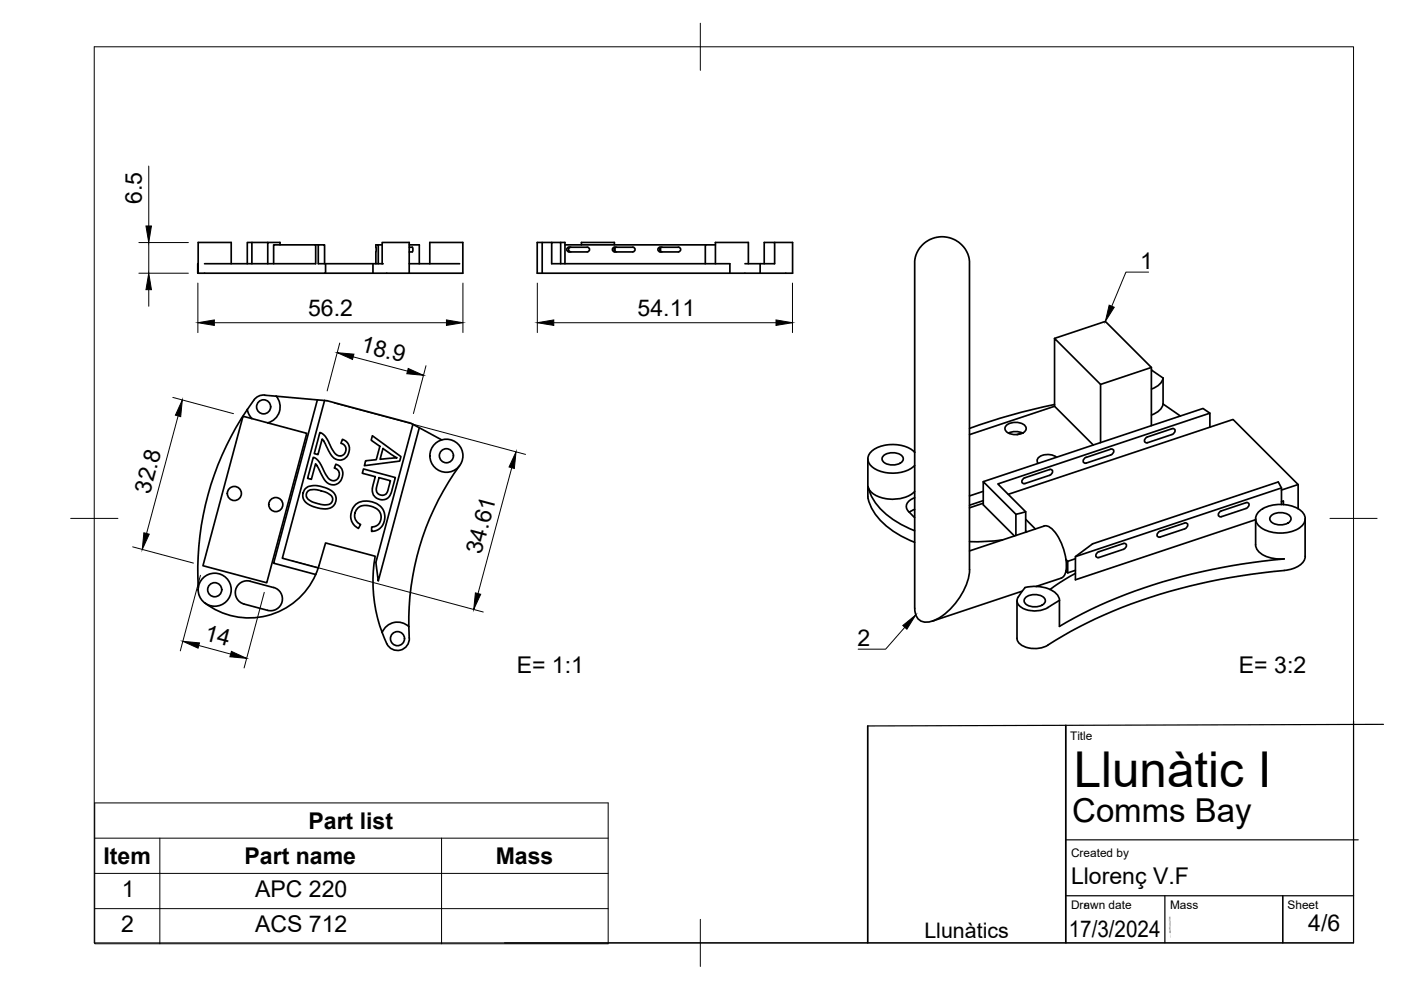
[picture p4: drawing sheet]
<svg xmlns="http://www.w3.org/2000/svg" width="297mm" height="210mm" viewBox="0 0 297 210" stroke-linecap="round" stroke-linejoin="round" font-family="sans-serif">
<!-- layer: Visible -->
<g fill="none" stroke="#000" stroke-width=".36">
<path d="M42 55.9l-.1 2h27.1v-2M43.4 55.9h23.5v-4h-8.9v4M49 55.9v-4.5h-7v6.5M52.4 55.9v-4.5h1v4.5M53.4 51.4h3.4M59.4 51.9v-.5h-2.6v4.5M66.9 51.9h.6M68.8 55.9v-4h-1.3v4h13.5v-4.5h5.8v6.5M69 57.9h10.1M79.1 57.9h7.7M79.1 55.9v2M79.7 52.4v-.5h.5v4"/>
<path d="M79.7 53.4v2.5M79.7 52.4v1M80.2 51.9h.8M86.8 55.9h10.7M86.8 52.4l.7 .1-.1 .9M86.8 51.9h2.1v4M86.8 53.4h.6M91.1 55.9v-4.5h7v6.5h-11.3M115 51.4v6.5h39.7v-2h-37.7v-4.5h1.9v4.5M117 51.4h-3.1v6.5h1.1M118.9 51.4h.9v4.5M119.8 51.9h29.7"/>
<path d="M120.6 53.4h3.9M120.6 53.4a.5 .5 0 0 1-.4-.5 .5 .5 0 0 1 .4-.5h3.9a.49 .49 0 0 1 .5 .5 .49 .49 0 0 1-.5 .5M121 52.4a.5 .5 0 0 0-.5 .5 .5 .5 0 0 0 .5 .5M123.3 51.9v-.5h7v.5M130.3 52.7v.5M130.3 52.6v.6M130.3 52.4h3.9a.5 .5 0 0 1 .4 .5 .5 .5 0 0 1-.4 .5M130.3 53.4h3.9M130.3 52.4a.5 .5 0 0 0-.5 .5 .5 .5 0 0 0 .5 .5M130.7 52.4a.5 .5 0 0 0-.5 .5 .5 .5 0 0 0 .5 .5M140 53.4h3.8M140 52.4h3.8"/>
<path d="M140 52.4a.5 .5 0 0 0-.5 .5 .5 .5 0 0 0 .5 .5M140 52.6v.6M140.4 52.4a.5 .5 0 0 0-.5 .5 .5 .5 0 0 0 .5 .5M143.8 52.4a.5 .5 0 0 1 .5 .5 .5 .5 0 0 1-.5 .5M151.7 55.9v-4.5h7v4.5M151.7 51.9h-2.2v4M154.7 57.9h6.5M157.9 55.9h3.3M161.2 55.9h3v-4.5h-2.2v4.5M161.2 55.9v2M164.2 51.4h3.8v6.5h-6.8M195.5 52l1.3-1 1.4-.6 1.8-.2 1.7 .3 1.5 .8 1.1 1 .9 1.5 .3 1.4 .1 65.6a13.8 13.8 0 0 1-7.7 10.8 2.61 2.61 0 0 1-2.8 0 2.61 2.61 0 0 1-1.2-2.6v-73.6l.5-1.7z"/>
<path d="M223.6 71.7l10.8-3.6 9.7 9.8-10.8 3.6M244.1 77.9v12.3M244.1 78.4l2.5 1.8M52.4 86.8a60.9 60.9 0 0 0-10.4 37.8M52.4 86.8l.3 .9 .7 1M53.4 88.7l-1.9-.4-8.5 31.6 13.6 3.7 8.4-31.7-8.2-2.2M53.4 88.7l3.4 1M56.1 83.8l11.2 1M56.1 83.8a2.51 2.51 0 0 0-2.3 1l-1.4 2M58.6 84a3.5 3.5 0 0 1-1.8 5.6M66.4 97l1 .6 2.1 3.6 .9 .7h.5l.4-.1 .4-.4 .2-.6v-.5l-.1-.5-.4-.3-.5-.3 .3-.8 .9 .5 .4 .6 .2 .7-.1 .9-.5 1-.5 .4-.7 .3-.8-.1-.5-.2-.8-.8-1.9-3.4-.9 3.3-.8-.2zM67.8 91.7l1.1 .7 2 3.6 .9 .6h.6l.7-.5 .3-.8-.1-.5-.4-.5-.6-.3 .3-.9 .8 .4 .5 .7 .2 .7-.2 1.2-.5 .8-.4 .4-.7 .3-.8-.1-.6-.3-.8-.9-1.8-3.2-.9 3.3-.8-.2z"/>
<path d="M68.8 84.9l18.3 4.8 6.6 3.6M68.8 84.9l-8.9 33.5 7.6 2M68.8 84.9l-1.5-.1-9.3 34.6 8.9 2.4M77.1 99.4l6.7 1.9-.9 3.2-.6 1.1-.7 .3h-.9l-.9-.3-.6-.6-.3-1.4 .7-2.5-2.8-.8zM79 92.4l6 4.4-.2 1-7.5 .9 .2-1 2.3-.2 .7-2.9-1.8-1.3zM81.2 95.1l3 2-3.6 .3zM87.5 90l-7.8 29.2 .5 4 8.7-32.5M97.5 98.7a56.8 56.8 0 0 0-10.8 37.1 2.51 2.51 0 0 1-2.1 2.1 2.51 2.51 0 0 1-2.6-1.4l-1-2.4M184 97.3v7.9a10.9 10.9 0 0 0 5.1 7.2 23.2 23.2 0 0 0 4.8 2.6M187.3 96.6a3.1 3.1 0 0 1 4.1 .4 1.41 1.41 0 0 1-1.6 1.5 2.7 2.7 0 0 1-2.7-.9v-.6zM193.9 95.9a7.5 7.5 0 0 0-9.2-.1 2.06 2.06 0 0 0 .4 3.4 7.6 7.6 0 0 0 8.8-.5M213.4 90.2a3.1 3.1 0 0 1 4.1 .3 1.41 1.41 0 0 1-1.6 1.6 2.7 2.7 0 0 1-2.8-.9v-.7z"/>
<path d="M213.8 91.8l1.5-.3 1.5 .3M216.7 91.8l-1.1 .3M223.6 85.8l-10 2.4-8 2.6M223.6 86.1v-14.4l9.7 9.8v12.3M223.6 86.1l8.2 8.3M223.6 86.1l-18.1 6.1M224 96.9a3.2 3.2 0 0 0-3.9 .2l-.2 .8 .2 .3M230.3 96.9a.68 .68 0 0 0-.6 .6 .68 .68 0 0 0 .4 .7l5.4-1.7a.68 .68 0 0 0 .6-.6 .68 .68 0 0 0-.4-.7l-5.4 1.8M243.3 92.6a.68 .68 0 0 0-.6 .6 .68 .68 0 0 0 .4 .7l5.4-1.8a.68 .68 0 0 0 .6-.5 .68 .68 0 0 0-.4-.7l-5.4 1.7M246.6 85.7l3.7 2.5M246.6 80.2v5.5M246.6 85.6a3.4 3.4 0 0 1-2.5 2.4"/>
<path d="M246.6 80.1a3.4 3.4 0 0 1-2.5 2.4M256.5 90.6v-3l-44.9 15 5.9 5.9v4.3M256.5 87.6l-1.4-1-46.6 15.5M64.7 103.7l.6-.5 1.2-.3 1.1 .1 1.8 .6 1.1 .6 .6 .8 .2 .9-.2 .8-.7 .8-1.3 .4-1.8-.2-1.4-.5-1-.7-.6-.8-.1-1zM65.2 104.2l.6-.3 1-.1 2.2 .5 1.3 .8 .2 .5v.5l-.6 .8-.9 .2-1-.2-1.6-.4-1-.6-.4-.5v-.7zM75.4 107l.9-.6 1.5-.2 1.6 .4 1.1 .6 .8 1 .3 1.2-.2 1.5-.5 .8-.9 .7-1.2 .3v-1l.9-.2 .8-.7 .3-.8v-.8l-.3-.7-.6-.6-1.1-.5-1.1-.2-1.3 .2-.9 .8-.3 1 .1 .8 .4 .7 .8 .5-.5 .8-.8-.5-.6-.9-.2-1.3 .4-1.5zM80.4 101.3l2.4 .6-.7 2.5-.3 .4-.5 .2-.9-.1-.5-.6-.1-.8zM193.9 105.5a1.88 1.88 0 0 0-1.6 2.5l1.6 1.8M193.9 108l-1.1 .6M193.9 104.2a7.4 7.4 0 0 1-9.4-.1l-.5-.9a13.2 13.2 0 0 0 7.4 8.2l2.5 1.1M205.5 116.8l15.9-5.3a2.95 2.95 0 0 1 2.7 1.9 13.4 13.4 0 0 1 1.9 5.2M208.5 106.1l-3 1"/>
<path d="M208.5 104.2l-3 .9M208.5 106.7l-3 1M212.5 114.5l-3.4 .3h-3.5M213.8 104.8l47.6-15.9 13.8 13.8v5.2M215.4 113.5v-4.5l-6.9-6.9v4.9l6.6 6.6M216.8 101.6l.5-.3 5.2-1.8a.51 .51 0 0 1 .7 .3 .51 .51 0 0 1-.2 .7l-.5 .3-5.2 1.7a.51 .51 0 0 1-.6-.2 .51 .51 0 0 1 .1-.7zM217.5 110.1l2 2.1M217.5 112.6l.2 .2M217.5 108.5l-2.1 .5M226 118.6l.4 .4v2.5l-.4-.4M226 118.6v2.5M228 118.5l-1.6 .5"/>
<path d="M233 117a.68 .68 0 0 0-.6 .5 .68 .68 0 0 0 .3 .7h.3M238.2 116.5l-5.2 1.7M238.2 116.5a.68 .68 0 0 0 .6-.6 .68 .68 0 0 0-.4-.7l-5.4 1.8M251.2 112.1l-5.2 1.8M251.2 112.1a.68 .68 0 0 0 .6-.5 .68 .68 0 0 0-.4-.7l-5.4 1.7a.68 .68 0 0 0-.6 .6 .68 .68 0 0 0 .3 .7h.3M259 108.3l5.2-1.7a.51 .51 0 0 1 .6 .2 .51 .51 0 0 1-.2 .7l-.4 .3-5.2 1.8M259 108.3a.68 .68 0 0 0-.6 .6 .68 .68 0 0 0 .3 .7l.3-.1M266.2 110v5.5a3.4 3.4 0 0 0 2.9 2.7l1.9 .3h1.3M267.1 108.3a7.7 7.7 0 0 1 8.8 0 2.18 2.18 0 0 1 .8 2.1 2.18 2.18 0 0 1-1.5 1.7 7.9 7.9 0 0 1-8.1-.4 2.04 2.04 0 0 1 0-3.4zM269.5 109.3a3.1 3.1 0 0 1 4.2 .4 1.41 1.41 0 0 1-1.7 1.5 2.7 2.7 0 0 1-2.7-.9v-.6zM271.7 107v-3.5l-.7-1.3-39.4 13.1-3.6 2.7M271.7 103.5l-43.7 14.5v4.9l38.2-12.7"/>
<path d="M271.7 106.4l.4-.2v.8M272.3 118.5a117.6 117.6 0 0 0-44.4 12.5l-3.3 1.8v-5.5M275.2 102.7l-3.5 1.2M276.7 110v7.9a3.3 3.3 0 0 1-2.6 2.7l-.9 .2a120.6 120.6 0 0 0-44.5 12.2l-6.5 3.8M50.5 124a2.45 2.45 0 0 1 2.5-.8l5 1.4a2.51 2.51 0 0 1 1.8 3 2.51 2.51 0 0 1-3.1 1.8l-5-1.3a2.51 2.51 0 0 1-1.2-4.1zM66.9 121.8l2.1-6.7 10.5 2.8a30.9 30.9 0 0 0 1.5 16.2M66.9 121.8a15.4 15.4 0 0 1-23.5 6M86.7 132.9a3.5 3.5 0 0 0-5.7 1.2M215.6 135.3a2.61 2.61 0 0 0 2.4 2.1l2 .1 1.2-.3 1-.4M215.6 127.4v8M215.9 126.6a1.64 1.64 0 0 0 1 2.4 5.8 5.8 0 0 0 5.3-.2M215.9 126.6l1.4-2a7.6 7.6 0 0 1 6.7 1.3l.5 .9 .1 .5"/>
<path d="M216.7 125.3l-19 6.4M217.4 126.7a3.1 3.1 0 0 1 4.2 .3 1.41 1.41 0 0 1-1.6 1.6 2.7 2.7 0 0 1-2.8-.9v-.7zM224.6 127.3l-2.4 1.5M226 121.1l-.1 .4a1.49 1.49 0 0 1-.9 1l-5.3 1.8M228 121.6l-3.4 2-2 1.4M228 120.9l-1.6 .6"/>
<circle cx="55.9" cy="86.3" r="1.49"/>
<circle cx="94.6" cy="96.6" r="1.49"/>
<circle cx="94.6" cy="96.6" r="3.5"/>
<circle cx="49.7" cy="104.6" r="1.49"/>
<circle cx="58.5" cy="107" r="1.49"/>
<circle cx="45.5" cy="125" r="1.49"/>
<circle cx="45.5" cy="125" r="3.5"/>
<circle cx="84.3" cy="135.4" r="1.49"/>
</g>
<circle cx="81" cy="55.9" r=".18" fill="#000"/>
<!-- layer: BORDER -->
<path d="M20 9.9h267v190h-267zM148.5 4.9v10M15 109.9h10M282 109.9h10M148.5 194.9v10" fill="none" stroke="#000" stroke-width=".21"/>
<!-- layer: TITLEBLOCK -->
<path d="M287 152.9v47h-180M293.3 153.6l-109.3 .3M226 178.1h62M226 189.9h61M247 189.9v10M272 189.9v10" fill="none" stroke="#000" stroke-width=".25"/>
<path d="M184 153.9v46M226 153.8v46.1" fill="none" stroke="#000" stroke-width=".36"/>
<circle cx="230" cy="191.9" r=".18" fill="#000"/>
<!-- layer: Custom Tables -->
<path d="M20.1 170.2h108.8v29.9h-108.8zM20.1 177.7h108.8M33.9 177.7v22.4M93.6 177.7v22.4M20.1 185.2h108.8M20.1 192.7h108.8" fill="none" stroke="#000" stroke-width=".21"/>
<!-- layer: Leaders -->
<path d="M235.2 64.7l1 .4-1.8 3zM191.4 132.6l2.8-2.2-1.9 3z" fill="#000" stroke="#000" stroke-width=".21"/>
<path d="M243.5 57.7h-4.8l-3 7.2M191.8 133l-4 4.6h-5.9" fill="none" stroke="#000" stroke-width=".21"/>
<!-- layer: FD_Dimensions -->
<g fill="none" stroke="#000" stroke-width=".21">
<path d="M31.5 35.2v12.7M29.4 57.9h10.5M29.4 51.4h10.5M31.5 51.4v6.5M31.5 61.4v3.5M42 60v10.5M45.4 68.4h49.3M72 72.7l-2.6 10.2M74.9 75.7l11.5 3M90.3 77.5l-2.6 10.2M98.1 60v10.5M113.9 60v10.5"/>
<path d="M117.4 68.4h47.1M168 60v10.5M36.6 84.3l12.9 3.4M37.8 88.2l-6.7 24.9M70.9 85.5l40.5 10.8M108.5 99.2l-7.2 26.6M28.1 115.9l12.9 3.5M61.9 118.9l40.6 10.9M42.1 136.9l6.8 1.8M42.5 122l-4.3 16M56 125.6l-4.2 16"/>
</g>
<g fill="#000" stroke="#000" stroke-width=".21">
<path d="M30.9 47.9h1.2l-.6 3.5zM31.5 57.9l.6 3.5h-1.2zM42 68.4l3.4-.6v1.2zM71.5 74.8l3.5 .3-.3 1.1zM86.6 78.1l3.2 1.5-3.5-.4zM94.7 67.8l3.4 .6-3.4 .6zM113.9 68.4l3.5-.6v1.2zM164.5 67.8l3.5 .6-3.5 .6zM38.7 84.8l-.4 3.5-1.1-.3zM109.4 95.8l-.3 3.5-1.2-.3zM30.5 113l1.1 .3-1.4 3.2zM38.8 136l3.5 .3-.3 1.1z"/>
<path d="M49.1 138.1l3.2 1.5-3.6-.4zM100.8 125.7l1.1 .3-1.5 3.2z"/>
</g>
<text font-size="10.5" x="227.6" y="166.8">Llunàtic I</text>
<text font-size="7" x="227.3" y="174.4">Comms Bay</text>
<g font-size="4.9">
<text x="30.1" y="43.2" transform="rotate(-90 30.1 43.2)">6.5</text>
<text x="241.7" y="57">1</text>
<text x="65.3" y="67">56.2</text>
<text x="135.2" y="67">54.11</text>
<text x="76.3" y="74.5" transform="rotate(15 76.3 74.5)">18.9</text>
<text x="31.8" y="104.9" transform="rotate(-75 31.8 104.9)">32.8</text>
<text x="102" y="117.7" transform="rotate(-75 102 117.7)">34.61</text>
<text x="43.1" y="135.7" transform="rotate(15 43.1 135.7)">14</text>
<text x="181.8" y="136.9">2</text>
<text x="109.6" y="142.7">E= 1:1</text>
<text x="262.7" y="142.7">E= 3:2</text>
<text x="65.4" y="175.7">Part list</text>
<text x="21.9" y="183.2">Item</text>
<text x="51.9" y="183.2">Part name</text>
<text x="105.1" y="183.2">Mass</text>
<text x="25.8" y="190.1">1</text>
<text x="54.1" y="190.1">APC 220</text>
<text x="227.1" y="187.5">Llorenç V.F</text>
<text x="25.7" y="197.6">2</text>
<text x="54.1" y="197.6">ACS 712</text>
<text x="247.9" y="197.8">143.728 g</text>
<text x="277.4" y="197.5">4/6</text>
<text x="226.6" y="198.6">17/3/2024</text>
</g>
<text font-size="4.5" x="196" y="198.8">Llunàtics</text>
<g font-size="2.5">
<text x="226.9" y="156.8">Title</text>
<text x="227.1" y="181.8">Created by</text>
<text x="227.1" y="192.7">Drawn date</text>
<text x="248.1" y="192.7">Mass</text>
<text x="273" y="192.7">Sheet</text>
</g>
</svg>
